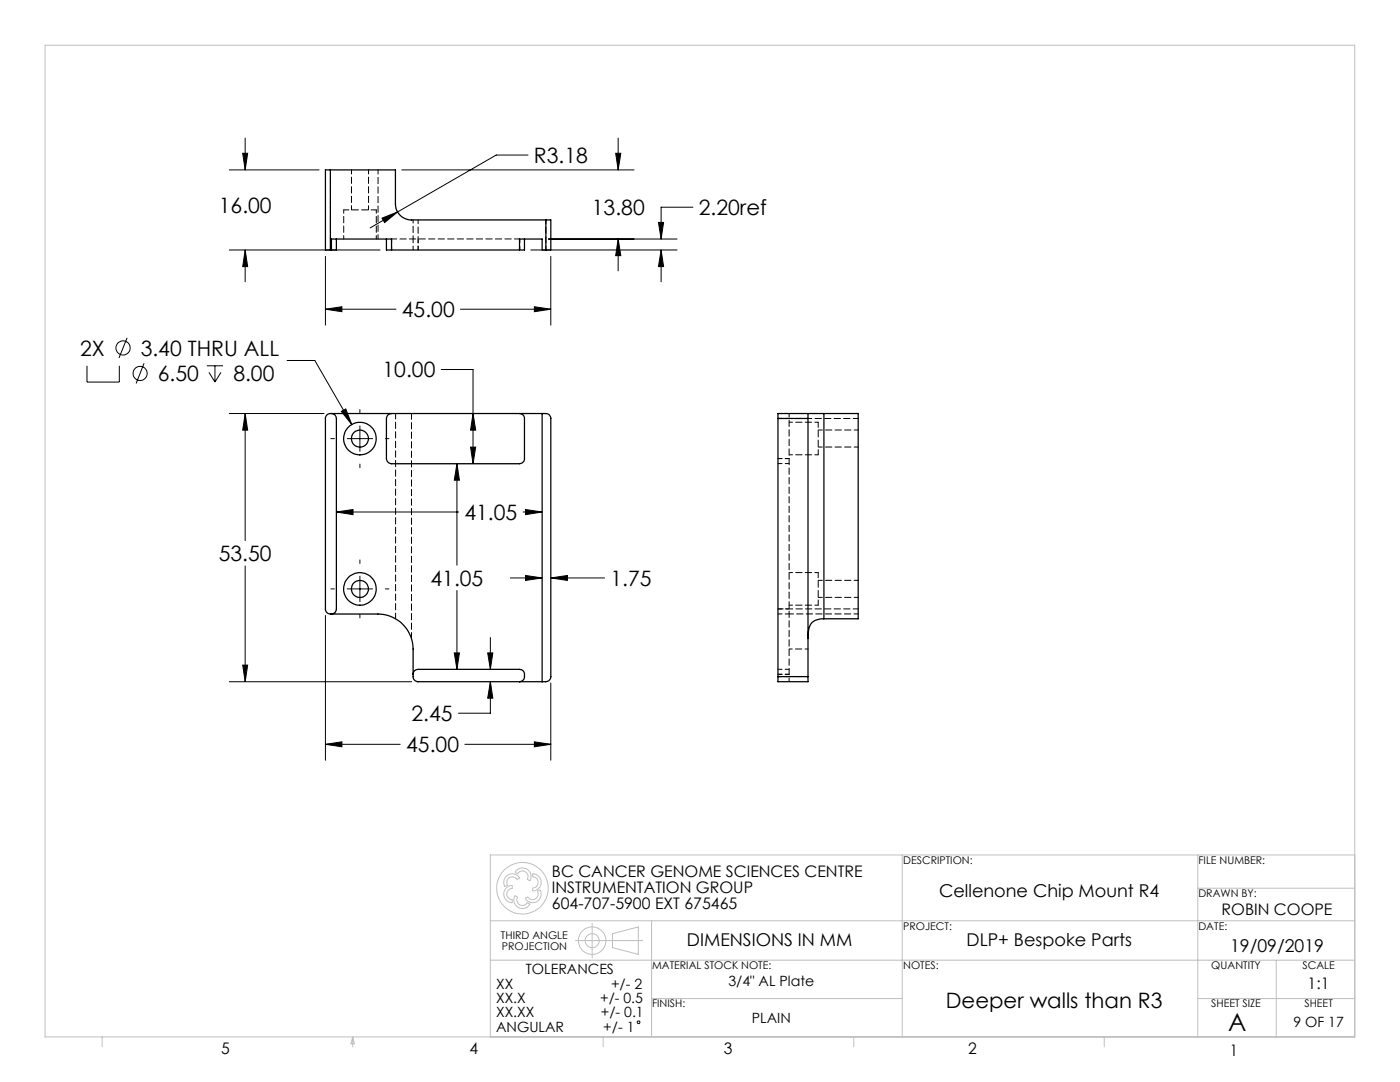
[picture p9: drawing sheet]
<svg xmlns="http://www.w3.org/2000/svg" width="279mm" height="216mm" viewBox="0 0 279 216" stroke-linecap="round" stroke-linejoin="round" font-family="sans-serif">
<g fill="none" stroke="#000" stroke-width=".2">
<path d="M45.8 33.9h17.9M48.4 30.6h1l-.5 3.3zM48.9 27.6v6.3M80.2 33.9h46.3M105.4 30.9h-6.4l-19.7 11.4M122.9 30.6h1l-.5 3.3zM123.4 27.6v6.3M45.8 49.9h30M48.9 49.9l.5 3.3h-1zM48.9 49.9v6.3M64.9 51.2v13.7M76.2 43.5l3.1-1.2-2.5 2.1z"/>
<path d="M79.3 42.3l-5.4 3.2M105.9 49.9h29.2M109.5 47.7h25.6M109.9 51.2v13.7M123.4 47.7l.5 3.3h-1zM123.4 47.7v6.3M131.4 44.4h1l-.5 3.3zM131.9 49.9l.5 3.3h-1zM131.9 49.9v6.3M138.3 41.3h-6.4v6.4M17.4 73v3.2h6.4v-3.2M25.4 67.4l-1.7 4"/>
<path d="M28.8 72.5l-1.6 4M41.3 73h3.2M41.7 74.3l1.2 1.9M42.9 73v3.2M44.1 74.3l-1.2 1.9M57.3 71.9h5.5l7.4 12.8M64.9 61.7l3.3-.5v1zM64.9 61.7h14.1M88.1 73.7h6.3v18.8M91.9 61.7h18M106.6 61.2l3.3 .5-3.3 .5zM45.8 82.5h18.9"/>
<path d="M48.9 82.5l.5 3.3h-1zM48.9 82.5v25.4M66 87.5h.7M68.1 82.1l.9-.5 1.2 3.1zM69.3 87.5h5.1M71.8 81.7v.7M71.8 85v5.1M71.8 92.6v.7M76.9 87.5h.7M91.2 92.5l.5 3.3h-1zM91.2 92.5v20.3M93.9 89.2h1l-.5 3.3z"/>
<path d="M94.4 82.5l.5 3.3h-1zM48.9 112.9v23.1M66 117.5h.7M67.1 102.2l3.3-.5v1zM67.1 102.2h24.4M69.3 117.5h5.1M71.8 111.7v.7M71.8 115v5.1M76.9 117.5h.7M91.2 117.8v15.8M101.8 115.3h6.4M104.4 102.2h3.8"/>
<path d="M104.9 101.7l3.3 .5-3.3 .5zM104.9 114.8l3.3 .5-3.3 .5zM109.9 115.3l3.3-.5v1zM109.9 115.3h10.7M45.8 136h36.4M48.4 132.7h1l-.5 3.3zM64.9 122.8v28.9M71.8 122.6v.7M90.7 130.3h1l-.5 3.3zM97.3 130.3h1.1l-.5 3.3zM97.9 136l.5 3.3h-1.1zM97.9 136v6.3h-6.4"/>
<path d="M97.9 127.2v6.4M109.9 136.3v15.4M64.9 148.5l3.3-.5v1zM64.9 148.5h15M92.8 148.5h17.1M106.6 148l3.3 .5-3.3 .5z"/>
<circle cx="24.6" cy="69.4" r="1.41"/>
<circle cx="28" cy="74.5" r="1.41"/>
<circle cx="127.4" cy="204" r=".27"/>
</g>
<g fill="none" stroke="#c0c0c0" stroke-width=".2">
<path d="M9 9h261.4v197.9h-261.4zM101 174.9a1.61 1.61 0 0 1 2.6 .4l-.3 .2a1.18 1.18 0 0 0-1.6-.4 1.18 1.18 0 0 0-.5 1.5l-.3 .3a1.34 1.34 0 0 1 .1-2zM101.1 177.1l.3-.2a.53 .53 0 0 1 .8-.1v.4a1.2 1.2 0 0 0-1.1 1.2 1.2 1.2 0 0 0 1.1 1.2v.4a1.54 1.54 0 0 1-1.6-2.1zM102.8 178.8l.4 .2a1.21 1.21 0 0 0 .5 1.5 1.21 1.21 0 0 0 1.6-.3l.4 .2a1.71 1.71 0 0 1-2.3 .7 1.71 1.71 0 0 1-.6-2.3zM102.9 173.8a1.68 1.68 0 0 1 2.3-.3 1.68 1.68 0 0 1 .5 2.2l-.4-.2a1.18 1.18 0 0 0-.5-1.6 1.18 1.18 0 0 0-1.6 .4l-.4-.2zM104.9 179.2l.3-.2a1.17 1.17 0 0 0 1.5 .4 1.17 1.17 0 0 0 .7-1.3l-.1-.3 .4-.2a1.56 1.56 0 0 1-.8 2.4 1.5 1.5 0 0 1-2-.8zM106.3 174.4a1.65 1.65 0 0 1 1.6 1.1 1.65 1.65 0 0 1-.5 1.8l-.3 .3a.56 .56 0 0 1-.8 .1v-.4a1.2 1.2 0 0 0 1.1-1.2 1.2 1.2 0 0 0-1.1-1.2zM180.1 170.6v36.3M239 177.2h31.4M239 170.6v36.3M270.4 170.6h-172.5v36.3M97.9 183.7h172.5"/>
<path d="M97.9 191.6h172.5M114.9 187.7h13.4M118.2 184.3v6.8M122.2 186.3l5.2-1.3v5.4l-5.2-1.3zM130 199.2h50.1M130 183.7v23.2M239 199.2h31.4M254.7 191.6v15.3M20.4 206.9v2M70.4 206.9v2M70.4 206.9l.3 1.4h-.7zM120.4 206.9v2"/>
<path d="M170.4 206.9v2M220.4 206.9v2"/>
<circle cx="104.3" cy="177.2" r="5.2"/>
<circle cx="118.2" cy="187.7" r="2.73"/>
<circle cx="118.2" cy="187.7" r="1.4"/>
</g>
<path d="M64.9 148.5l3.3-.5v1zM106.6 148l3.3 .5-3.3 .5zM48.9 82.5l.5 3.3h-1zM48.4 132.7h1l-.5 3.3zM91.2 92.5l.5 3.3h-1zM90.7 130.3h1l-.5 3.3zM67.1 102.2l3.3-.5v1zM104.9 101.7l3.3 .5-3.3 .5zM104.9 114.8l3.3 .5-3.3 .5zM109.9 115.3l3.3-.5v1zM93.9 89.2h1l-.5 3.3zM94.4 82.5l.5 3.3h-1zM97.3 130.3h1.1l-.5 3.3zM97.9 136l.5 3.3h-1.1zM68.1 82.1l2.1 2.6-1.2-3.1zM48.9 49.9l.5 3.3h-1zM48.4 30.6h1l-.5 3.3zM64.9 61.7l3.3-.5v1zM106.6 61.2l3.3 .5-3.3 .5zM76.2 43.5l.6 .9 2.5-2.1zM122.9 30.6h1l-.5 3.3zM123.4 47.7l.5 3.3h-1zM131.4 44.4h1l-.5 3.3zM131.9 49.9l.5 3.3h-1z" fill="#000"/>
<g fill="none" stroke="#000" stroke-width=".25">
<path d="M65.9 33.9h13v6.8a3.2 3.2 0 0 0 3.2 3.2h26.8M65.9 33.9h-1v16h1M65.9 33.9v16M65.9 49.9h.2M66.1 49.9v-2.2h12v2.2M67.1 47.7v2.2h-1M77.1 47.7v2.2h1M78.1 49.9h25.6M103.7 49.9v-2.2h4.5v2.2h.7M104.7 47.7v2.2h-1M108.9 43.9h1v6h-1M108.9 43.9v6"/>
<path d="M65.2 82.8l.7-.3h43a.96 .96 0 0 1 1 1v51.5a1.02 1.02 0 0 1-1 1h-25.5a1.02 1.02 0 0 1-1-1v-5.5a7 7 0 0 0-7-7h-9.5a.96 .96 0 0 1-1-1v-38.2zM66.1 82.5a.96 .96 0 0 1 1 1v38a.96 .96 0 0 1-1 1M78.1 82.5a1.02 1.02 0 0 0-1 1v8a1.09 1.09 0 0 0 1 1h25.6a1.02 1.02 0 0 0 1-1v-8a.96 .96 0 0 0-1-1M108.2 82.5v53.5M155.3 83.5v51.5M155.3 83.5h6M161.3 82.5h-6v1M161.3 82.5v1M161.3 82.5h3.1M161.3 83.5v51.5M164.4 82.5h6.9v41h-6.9M164.4 82.5v41"/>
<path d="M82.4 134.6a.97 .97 0 0 1 1-1h20.3a1.26 1.26 0 0 1 1 1.2 1.26 1.26 0 0 1-1 1.2M155.3 135v1h6v-1M155.3 135h6M164.4 123.5a2.76 2.76 0 0 0-3.1 3.2v.7"/>
<circle cx="71.8" cy="87.5" r="1.7"/>
<circle cx="71.8" cy="87.5" r="3.3"/>
<circle cx="71.8" cy="117.5" r="1.7"/>
<circle cx="71.8" cy="117.5" r="3.3"/>
</g>
<path d="M82.1 127.4v-44.9" fill="none" stroke="#000" stroke-width=".2" stroke-dasharray="1.3 .6" stroke-dashoffset=".1"/>
<path d="M75.1 41.9h-6.5M78.1 47.7h25.6M78.9 82.5v40.9M163.3 90.8v-6.5M163.3 120.8v-6.5" fill="none" stroke="#000" stroke-width=".2" stroke-dasharray="1.3 .6" stroke-dashoffset=".2"/>
<g fill="none" stroke="#000" stroke-width=".2" stroke-dasharray="1.3 .6" stroke-dashoffset=".5">
<path d="M66.1 47.7v2.2M78.1 49.9v-2.2M82.4 49.9v-2.2M83.4 47.7v2.2M83.4 49.9v-6M103.7 47.7v2.2M103.7 49.9v-2.2M108.9 43.9v6M155.3 91.5h2.2M155.3 83.5h2.2M157.5 83.5h-2.2M157.5 92.5h-2.2"/>
<path d="M157.5 91.5h-2.2M155.3 133.6h2.2M155.3 135h2.2M155.3 134.6h2.2M155.3 121.5h2.2M157.5 134.6h-2.2M157.5 122.5h-2.2M161.3 135h-6"/>
</g>
<path d="M65.9 49.9v-16M155.3 83.5h16M171.3 121.5h-16" fill="none" stroke="#000" stroke-width=".2" stroke-dasharray="1.3 .6" stroke-dashoffset=".3"/>
<path d="M70.1 33.9v8M75.4 33.9v13.8M73.5 41.9v-8M163.3 89.2h8M171.3 85.8h-8M163.3 119.2h8M171.3 115.8h-8M171.3 122.5h-13.8" fill="none" stroke="#000" stroke-width=".2" stroke-dasharray="1.3 .6" stroke-dashoffset=".4"/>
<path d="M68.6 41.9v5.8M75.1 47.7v-5.8M82.4 43.9v3.8M157.5 82.5v53.5M157.5 90.8h5.8M163.3 84.3h-5.8M163.3 114.3h-5.8M157.5 120.8h5.8M161.3 129.5h-3.8" fill="none" stroke="#000" stroke-width=".2" stroke-dasharray="1.3 .6" stroke-dashoffset=".6"/>
<text font-size="4.9" x="245.1" y="205.7">A</text>
<g font-size="4.2">
<text x="106.6" y="32.5">R3.18</text>
<text x="43.7" y="42.6">16.00</text>
<text x="118.1" y="42.9">13.80</text>
<text x="139.5" y="42.9">2.20ref</text>
<text x="80.2" y="63.3">45.00</text>
<text x="16" y="71">2X</text>
<text x="28.1" y="71">3.40 THRU ALL</text>
<text x="31.5" y="76">6.50</text>
<text x="46.6" y="76">8.00</text>
<text x="76.3" y="75.3">10.00</text>
<text x="92.7" y="103.8">41.05</text>
<text x="43.7" y="112">53.50</text>
<text x="85.9" y="116.9">41.05</text>
<text x="121.8" y="116.9">1.75</text>
<text x="82.1" y="143.9">2.45</text>
<text x="81.1" y="150.1">45.00</text>
<text x="188.8" y="201.2">Deeper walls than R3</text>
</g>
<g font-size="3.5">
<text x="187.4" y="179">Cellenone Chip Mount R4</text>
<text x="137.1" y="188.9">DIMENSIONS IN MM</text>
<text x="192.9" y="188.9">DLP+ Bespoke Parts</text>
<text x="245.5" y="189.9">19/09/2019</text>
</g>
<g font-size="3.2">
<text x="110.1" y="175">BC CANCER GENOME SCIENCES CENTRE</text>
<text x="110.1" y="178.1">INSTRUMENTATION GROUP</text>
<text x="110.1" y="181.3">604-707-5900 EXT 675465</text>
<text x="243.8" y="182.6">ROBIN COOPE</text>
<text x="261" y="197.3">1:1</text>
<text x="44.2" y="210.4">5</text>
<text x="93.7" y="210.4">4</text>
<text x="144.5" y="210.3">3</text>
<text x="193.2" y="210.3">2</text>
<text x="245.4" y="210.6">1</text>
</g>
<g font-size="2.8">
<text x="99" y="197.4">XX</text>
<text x="105" y="194.4">TOLERANCES</text>
<text x="122" y="197.4">+/- 2</text>
<text x="145.4" y="196.8">3/4&quot; AL Plate</text>
<text x="99" y="200.2">XX.X</text>
<text x="99" y="203">XX.XX</text>
<text x="119.8" y="200.2">+/- 0.5</text>
<text x="119.9" y="203">+/- 0.1</text>
<text x="99" y="205.8">ANGULAR</text>
<text x="120.4" y="205.8">+/- 1</text>
<text x="150.1" y="204">PLAIN</text>
<text x="258.1" y="204.8">9 OF 17</text>
</g>
<g font-size="2.1">
<text x="180.3" y="172.4">DESCRIPTION:</text>
<text x="239.2" y="172.4">FILE NUMBER:</text>
<text x="239.2" y="179">DRAWN BY:</text>
<text x="180.3" y="185.5">PROJECT:</text>
<text x="239.2" y="185.5">DATE:</text>
<text x="100" y="187.4">THIRD ANGLE</text>
<text x="100.1" y="189.5">PROJECTION</text>
<text x="130.1" y="193.4">MATERIAL STOCK NOTE:</text>
<text x="180.3" y="193.4">NOTES:</text>
<text x="241.7" y="193.4">QUANTITY</text>
<text x="259.9" y="193.4">SCALE</text>
<text x="130.1" y="201">FINISH:</text>
<text x="241.7" y="201">SHEET SIZE</text>
<text x="260.3" y="201">SHEET</text>
</g>
</svg>
